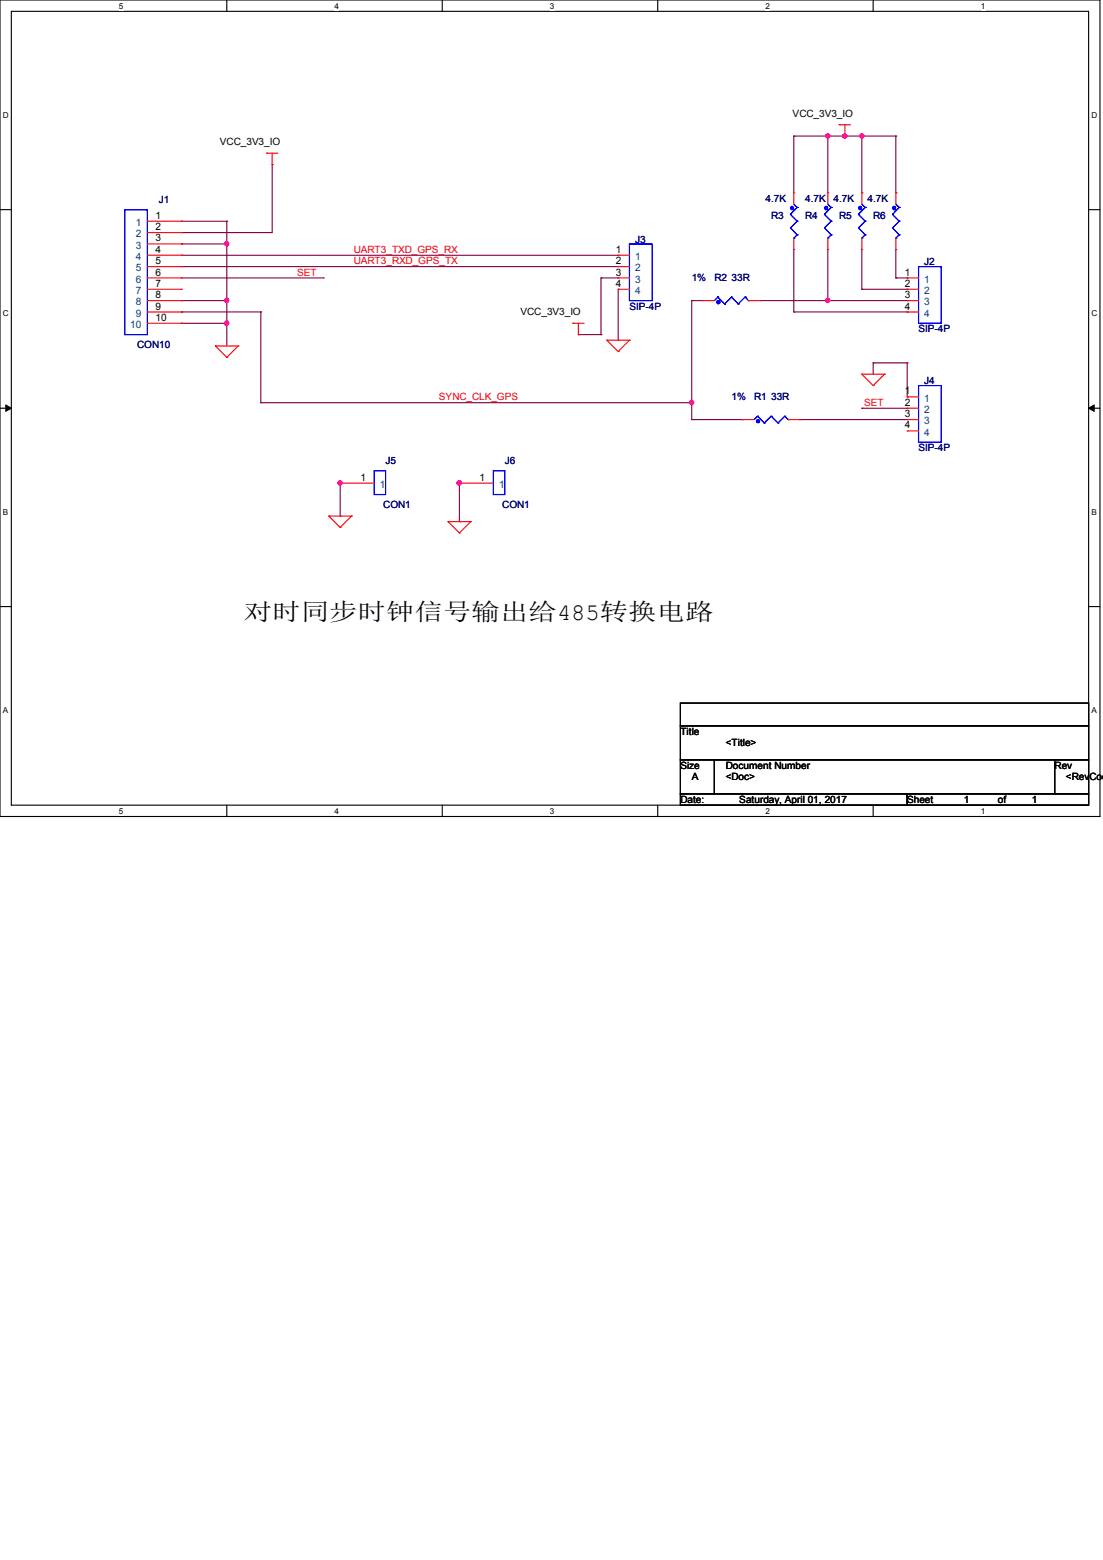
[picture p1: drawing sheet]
<svg xmlns="http://www.w3.org/2000/svg" width="210mm" height="297mm" viewBox="0 0 210 297" stroke-linecap="round" stroke-linejoin="round" font-family="sans-serif">
<path d="M0 0h209.4v155.4h-209.4zM2.2 2.2h205.1v151.1h-205.1z" fill="none" stroke="#000" stroke-width=".21"/>
<g fill="#fff">
<path d="M22.6 .3h.9v1.7h-.9z"/>
<path d="M22.6 153.5h.9v1.8h-.9z"/>
</g>
<path d="M43.2 0v2.2M43.2 153.3v2.1" fill="none" stroke="#000" stroke-width=".21"/>
<g fill="#fff">
<path d="M63.7 .3h.8v1.7h-.8z"/>
<path d="M63.7 153.5h.8v1.8h-.8z"/>
</g>
<path d="M84.2 0v2.2M84.2 153.3v2.1" fill="none" stroke="#000" stroke-width=".21"/>
<g fill="#fff">
<path d="M104.7 .3h.8v1.7h-.8z"/>
<path d="M104.7 153.5h.8v1.8h-.8z"/>
</g>
<path d="M125.2 0v2.2M125.2 153.3v2.1" fill="none" stroke="#000" stroke-width=".21"/>
<g fill="#fff">
<path d="M145.7 .3h.9v1.7h-.9z"/>
<path d="M145.7 153.5h.9v1.8h-.9z"/>
</g>
<path d="M166.2 0v2.2M166.2 153.3v2.1" fill="none" stroke="#000" stroke-width=".21"/>
<g fill="#fff">
<path d="M186.7 .3h.9v1.7h-.9z"/>
<path d="M186.7 153.5h.9v1.8h-.9z"/>
<path d="M.6 21h1.1v1.8h-1.1z"/>
<path d="M207.8 21h1.1v1.8h-1.1z"/>
<path d="M.6 58.8h1.1v1.7h-1.1z"/>
<path d="M207.8 58.8h1.1v1.7h-1.1z"/>
</g>
<path d="M0 39.9h2.2M207.3 39.9h2.1" fill="none" stroke="#000" stroke-width=".21"/>
<g fill="#fff">
<path d="M.6 96.6h1v1.7h-1z"/>
<path d="M207.8 96.6h1v1.7h-1z"/>
</g>
<path d="M0 77.7h2.2M207.3 77.7h2.1" fill="none" stroke="#000" stroke-width=".21"/>
<path d="M1.1 77.1l1.1 .6-1.1 .6zM207.3 77.7l1-.6v1.2z" fill="#000" stroke="#000" stroke-width=".19"/>
<g fill="#fff">
<path d="M.6 134.4h.9v1.7h-.9z"/>
<path d="M207.8 134.4h1v1.7h-1z"/>
</g>
<path d="M0 115.5h2.2M207.3 115.5h2.1M129.5 133.9h77.8v4.3h-77.8zM129.5 138.2h77.8v6.5h-77.8zM129.5 144.7h6.5v6.4h-6.5zM129.5 151.1h43.2v2.2h-43.2zM136 144.7h64.8v6.4h-64.8zM172.7 151.1h34.6v2.2h-34.6zM200.8 144.7h6.5v6.4h-6.5z" fill="none" stroke="#000" stroke-width=".21"/>
<g fill="none" stroke="#800040" stroke-width=".21">
<path d="M51.8 31.3h.1M51.8 31.3v13h-17.3M151.1 25.9h.1M151.1 25.9v10.8M151.1 25.9h19.5M157.6 25.9h.1M157.6 25.9v10.8M160.9 25.9h.1M164.1 25.9h.1M164.1 36.7h.1M164.1 25.9v10.8M170.6 25.9h.1"/>
<path d="M170.6 36.7h.1M170.6 25.9v10.8M34.5 42.1h.1M34.5 46.4h.1M34.5 57.2h.1M34.5 50.8h.1M34.5 48.6h.1M34.5 44.3h.1M34.5 59.4h.1M34.5 42.1h8.7M34.5 46.4h8.7M34.5 57.2h8.7"/>
<path d="M34.5 50.8h83.2M34.5 48.6h83.2M34.5 59.4h15.2M34.5 52.9h27.1M43.2 42.1h.1M43.2 46.4h.1M43.2 57.2h.1M43.2 42.1v23.8M49.7 59.4h.1M49.7 59.4v17.3M61.6 52.9h.1M114.4 52.9h.1"/>
<path d="M114.4 52.9h3.3M114.4 52.9v10.8M117.7 55.1v9.7M131.7 57.2h.1M131.7 57.2h2.2M131.7 57.2v22.7M144.7 57.2h28M151.1 59.4h.1M151.1 59.4h21.6M151.1 47.5v11.9M157.6 57.2h.1M157.6 47.5v9.7"/>
<path d="M164.1 55.1h.1M164.1 47.5v7.6M164.1 55.1h8.6M170.6 52.9h.1M170.6 52.9h2.1M170.6 47.5v5.4M172.7 52.9h.1M172.7 55.1h.1M172.7 59.4h.1M172.7 57.2h.1M34.5 61.6h.1M34.5 61.6h8.7"/>
<path d="M43.2 61.6h.1M49.7 76.7h.1M49.7 76.7h82M110.1 63.7h.1M110.1 63.7h4.3M114.4 63.7h.1M117.7 64.8h.1M131.7 76.7h.1M131.7 79.9h.1M131.7 79.9h9.7M141.4 79.9h.1M152.2 79.9h.1"/>
<path d="M152.2 79.9h20.5M164.1 77.7h.1M164.1 77.7h8.6M166.2 69.1h.1M166.2 69.1v2.1M166.2 69.1h6.5M172.7 69.1h.1M172.7 75.6h.1M172.7 69.1v6.5M64.8 92h.1M64.8 98.3h.1M64.8 91.8v6.5"/>
<path d="M87.5 92h.1M87.5 99.3h.1M87.5 91.8v7.5"/>
</g>
<g fill="#f0f" stroke="#f0f" stroke-width=".21">
<circle cx="43.1" cy="46.4" r=".41"/>
<circle cx="43.1" cy="61.5" r=".41"/>
<circle cx="43.1" cy="57.2" r=".41"/>
<circle cx="131.7" cy="76.6" r=".41"/>
<circle cx="157.6" cy="57.2" r=".41"/>
<circle cx="157.6" cy="25.9" r=".4"/>
<circle cx="160.8" cy="25.9" r=".41"/>
<circle cx="164.1" cy="25.9" r=".4"/>
<circle cx="87.4" cy="91.9" r=".42"/>
<circle cx="64.7" cy="91.9" r=".41"/>
</g>
<g fill="none" stroke="#f00" stroke-width=".21">
<path d="M50.8 29.2h.1M50.8 29.2h2.1M51.8 31.3h.1M51.8 29.2v2.1M151.1 36.7h.1M151.1 36.7v2.2M157.6 36.7h.1M157.6 36.7v2.2M159.8 23.7h.1M159.8 23.7h2.1M160.9 25.9h.1M160.9 23.7v2.2"/>
<path d="M164.1 36.7h.1M164.1 36.7v2.2M170.6 36.7h.1M170.6 36.7v2.2M28.1 57.2h6.4M28.1 48.6h6.4M28.1 50.8h6.4M28.1 52.9h6.4M28.1 55.1h6.4M28.1 42.1h6.4M28.1 44.3h6.4M28.1 46.4h6.4"/>
<path d="M28.1 59.4h6.4M34.5 42.1h.1M34.5 44.3h.1M34.5 46.4h.1M34.5 48.6h.1M34.5 50.8h.1M34.5 52.9h.1M34.5 55.1h.1M34.5 57.2h.1M34.5 59.4h.1M117.7 48.6h.1M117.7 50.8h.1"/>
<path d="M117.7 52.9h.1M117.7 55.1h.1M117.7 48.6h2.1M117.7 50.8h2.1M117.7 52.9h2.1M117.7 55.1h2.1M133.9 57.2h.1M133.9 57.2h2.1M142.5 57.2h2.2M144.7 57.2h.1M151.1 47.5h.1M151.1 45.3v2.2"/>
<path d="M157.6 47.5h.1M157.6 45.3v2.2M164.1 47.5h.1M164.1 45.3v2.2M170.6 47.5h.1M170.6 45.3v2.2M172.7 52.9h.1M172.7 55.1h.1M172.7 57.2h.1M172.7 59.4h.1M172.7 57.2h2.2M172.7 52.9h2.2"/>
<path d="M172.7 55.1h2.2M172.7 59.4h2.2M28.1 61.6h6.4M34.5 61.6h.1M41 65.9h.1M41 65.9h4.3M41 65.9l2.2 2.1M43.2 68h.1M45.3 65.9h.1M45.3 65.9l-2.1 2.1M109.1 61.6h.1M109.1 61.6h2.1"/>
<path d="M110.1 63.7h.1M110.1 61.6v2.1M115.5 64.8h.1M115.5 64.8h4.3M115.5 64.8l2.2 2.1M117.7 66.9h.1M119.8 64.8h.1M119.8 64.8l-2.1 2.1M141.4 79.9h.1M141.4 79.9h2.2M150.1 79.9h2.1M152.2 79.9h.1"/>
<path d="M164.1 71.2h.1M164.1 71.2h4.3M164.1 71.2l2.1 2.2M166.2 73.4h.1M168.4 71.2h.1M168.4 71.2l-2.2 2.2M172.7 75.6h.1M172.7 77.7h.1M172.7 79.9h.1M172.7 75.6h2.2M172.7 77.7h2.2M172.7 79.9h2.2"/>
<path d="M62.6 98.3h.1M62.6 98.3h4.3M62.6 98.3l2.2 2.1M64.8 92h.1M64.8 92h6.4M66.9 98.3h.1M66.9 98.3l-2.1 2.1M85.3 99.3h.1M85.3 99.3h4.3M85.3 99.3l2.2 2.2M87.5 92h.1M87.5 92h6.4"/>
<path d="M89.6 99.3h.1M89.6 99.3l-2.1 2.2M172.7 82h.1M172.7 82h2.2M64.8 100.4h.1M87.5 101.5h.1"/>
</g>
<g fill="none" stroke="#00f" stroke-width=".21">
<path d="M23.7 40h4.4v23.7h-4.4zM151.1 38.9l.7 .6M151.8 39.5h.1M151.8 39.5l-1.3 1.3M157.6 38.9l.6 .6M158.2 39.5h.1M158.2 39.5l-1.2 1.3M164.1 38.9l.6 .6M164.7 39.5h.1M164.7 39.5l-1.3 1.3M170.6 38.9l.6 .6M171.2 39.5h.1"/>
<path d="M171.2 39.5l-1.3 1.3M119.8 46.4h4.4v10.8h-4.4zM136.7 56.6h.1M136.7 56.6l-.7 .6M136.7 56.6l1.3 1.3M138 57.9h.1M139.3 56.6h.1M139.3 56.6l-1.3 1.3M139.3 56.6l1.2 1.3M140.5 57.9h.1M141.9 56.6h.1M141.9 56.6l-1.4 1.3"/>
<path d="M141.9 56.6l.6 .6M142.5 57.2h.1M150.5 40.8h.1M150.5 43.4h.1M150.5 40.8l1.3 1.3M150.5 43.4l1.3 1.3M151.1 45.3h.1M151.8 42.1h.1M151.8 44.7h.1M151.8 42.1l-1.3 1.3M151.8 44.7l-.7 .6M157 40.8h.1"/>
<path d="M157 43.4h.1M157 40.8l1.2 1.3M157 43.4l1.2 1.3M157.6 45.3h.1M158.2 42.1h.1M158.2 44.7h.1M158.2 42.1l-1.2 1.3M158.2 44.7l-.6 .6M163.4 40.8h.1M163.4 43.4h.1M163.4 40.8l1.3 1.3M163.4 43.4l1.3 1.3"/>
<path d="M164.1 45.3h.1M164.7 42.1h.1M164.7 44.7h.1M164.7 42.1l-1.3 1.3M164.7 44.7l-.6 .6M169.9 40.8h.1M169.9 43.4h.1M169.9 40.8l1.3 1.3M169.9 43.4l1.3 1.3M170.6 45.3h.1M171.2 42.1h.1M171.2 44.7h.1"/>
<path d="M171.2 42.1l-1.3 1.3M171.2 44.7l-.6 .6M174.9 50.8h4.3v10.8h-4.3zM144.2 79.2h.1M144.2 79.2l-.6 .7M144.2 79.2l1.3 1.3M146.8 79.2h.1M146.8 79.2l-1.3 1.3M146.8 79.2l1.3 1.3M149.4 79.2h.1M149.4 79.2l-1.3 1.3M149.4 79.2l.7 .7"/>
<path d="M150.1 79.9h.1M174.9 73.4h4.3v10.8h-4.3zM71.2 89.6h2.2v4.5h-2.2zM93.9 89.6h2.2v4.5h-2.2zM145.5 80.5h.1M148.1 80.5h.1"/>
</g>
<g fill="#00f" stroke="#00f" stroke-width=".21">
<circle cx="136.8" cy="57.5" r=".31"/>
<circle cx="163.7" cy="39.6" r=".31"/>
<circle cx="170.2" cy="39.6" r=".31"/>
<circle cx="144.3" cy="80.2" r=".3"/>
<circle cx="150.8" cy="39.6" r=".31"/>
<circle cx="157.3" cy="39.6" r=".31"/>
</g>
<text font-size="4.5" x="46.4" y="118">对时同步时钟信号输出给485转换电路</text>
<g font-size="1.9">
<text x="150.9" y="22.2">VCC_3V3_IO</text>
<text x="41.9" y="27.6">VCC_3V3_IO</text>
<text x="29.6" y="41.7">1</text>
<text x="29.6" y="43.8">2</text>
<text x="29.6" y="46">3</text>
<text x="29.6" y="48.1">4</text>
<text x="29.6" y="50.3">5</text>
<text x="29.6" y="52.5">6</text>
<text x="117.2" y="48.1">1</text>
<text x="117.2" y="50.3">2</text>
<text x="117.2" y="52.5">3</text>
<text x="172.2" y="52.5">1</text>
<text x="29.6" y="54.6">7</text>
<text x="29.6" y="56.8">8</text>
<text x="29.6" y="58.9">9</text>
<text x="99.1" y="60">VCC_3V3_IO</text>
<text x="117.2" y="54.6">4</text>
<text x="172.2" y="54.6">2</text>
<text x="172.2" y="56.8">3</text>
<text x="172.2" y="58.9">4</text>
<text x="29.6" y="61.1">10</text>
<text x="172.2" y="75.1">1</text>
<text x="172.2" y="77.3">2</text>
<text x="172.2" y="79.4">3</text>
<text x="172.2" y="81.6">4</text>
<text x="68.6" y="91.5">1</text>
<text x="91.3" y="91.5">1</text>
<text x="129.5" y="139.9">Title</text>
<text x="138.2" y="142">&lt;Title&gt;</text>
<text x="129.5" y="146.3">Size</text>
<text x="131.7" y="148.5">A</text>
<text x="138.2" y="146.3">Document Number</text>
<text x="138.2" y="148.5">&lt;Doc&gt;</text>
<text x="200.8" y="146.3">Rev</text>
<text x="202.9" y="148.5">&lt;RevCode</text>
<text x="129.5" y="152.8">Date:</text>
<text x="140.8" y="152.8">Saturday, April 01, 2017</text>
<text x="172.7" y="152.8">Sheet</text>
<text x="183.5" y="152.8">1</text>
<text x="190" y="152.8">of</text>
<text x="196.5" y="152.8">1</text>
</g>
<g font-size="1.9" fill="#000080">
<text x="30.2" y="38.6">J1</text>
<text x="145.7" y="38.4">4.7K</text>
<text x="146.8" y="41.7">R3</text>
<text x="153.3" y="41.7">R4</text>
<text x="153.3" y="38.4">4.7K</text>
<text x="158.7" y="38.4">4.7K</text>
<text x="159.8" y="41.7">R5</text>
<text x="165.2" y="38.4">4.7K</text>
<text x="166.2" y="41.7">R6</text>
<text x="120.9" y="46.2">J3</text>
<text x="131.7" y="53.5">1%</text>
<text x="136" y="53.5">R2</text>
<text x="139.3" y="53.5">33R</text>
<text x="176" y="50.5">J2</text>
<text x="119.8" y="58.9">SIP-4P</text>
<text x="174.9" y="63.2">SIP-4P</text>
<text x="26.1" y="66.3">CON10</text>
<text x="139.3" y="76.2">1%</text>
<text x="143.6" y="76.2">R1</text>
<text x="146.8" y="76.2">33R</text>
<text x="176" y="73.2">J4</text>
<text x="73.4" y="88.3">J5</text>
<text x="96.1" y="88.3">J6</text>
<text x="174.9" y="85.9">SIP-4P</text>
<text x="73" y="96.7">CON1</text>
<text x="95.6" y="96.7">CON1</text>
</g>
<g font-size="1.9" fill="#004080">
<text x="25.9" y="43">1</text>
<text x="25.9" y="45.2">2</text>
<text x="25.9" y="47.3">3</text>
<text x="25.9" y="49.5">4</text>
<text x="25.9" y="51.6">5</text>
<text x="25.9" y="53.8">6</text>
<text x="120.9" y="49.5">1</text>
<text x="120.9" y="51.6">2</text>
<text x="120.9" y="53.8">3</text>
<text x="176" y="53.8">1</text>
<text x="25.9" y="56">7</text>
<text x="25.9" y="58.1">8</text>
<text x="120.9" y="56">4</text>
<text x="176" y="56">2</text>
<text x="176" y="58.1">3</text>
<text x="24.8" y="62.4">10</text>
<text x="25.9" y="60.3">9</text>
<text x="176" y="60.3">4</text>
<text x="176" y="76.5">1</text>
<text x="176" y="78.6">2</text>
<text x="176" y="80.8">3</text>
<text x="176" y="82.9">4</text>
<text x="72.3" y="92.9">1</text>
<text x="95" y="92.9">1</text>
</g>
<g font-size="1.9" fill="#f00">
<text x="56.6" y="52.5">SET</text>
<text x="67.4" y="50.3">UART3_RXD_GPS_TX</text>
<text x="67.4" y="48.2">UART3_TXD_GPS_RX</text>
<text x="83.6" y="76.2">SYNC_CLK_GPS</text>
<text x="164.5" y="77.3">SET</text>
</g>
<g font-size="1.6">
<text x="22.6" y="1.6">5</text>
<text x="63.7" y="1.6">4</text>
<text x="104.7" y="1.6">3</text>
<text x="145.7" y="1.6">2</text>
<text x="186.7" y="1.6">1</text>
<text x=".5" y="22.4">D</text>
<text x="207.8" y="22.4">D</text>
<text x=".5" y="60.2">C</text>
<text x="207.8" y="60.2">C</text>
<text x=".5" y="98">B</text>
<text x="207.8" y="98">B</text>
<text x=".5" y="135.8">A</text>
<text x="207.8" y="135.8">A</text>
<text x="22.6" y="154.9">5</text>
<text x="63.7" y="154.9">4</text>
<text x="104.7" y="154.9">3</text>
<text x="145.7" y="154.9">2</text>
<text x="186.7" y="154.9">1</text>
</g>
</svg>
